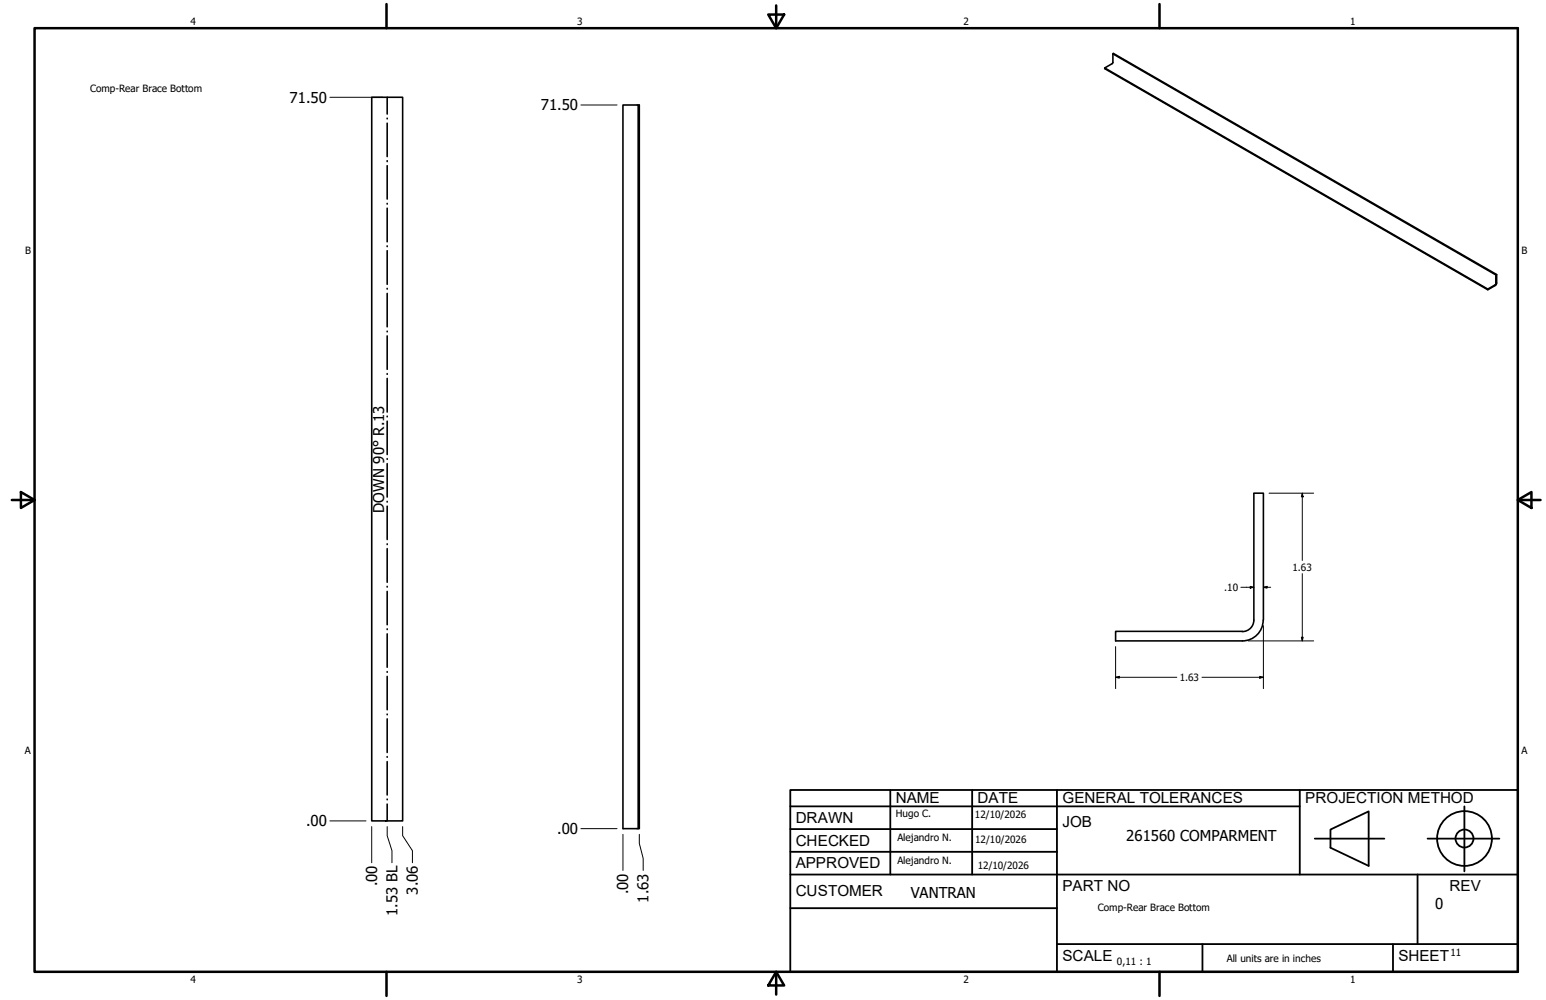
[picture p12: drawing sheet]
<svg xmlns="http://www.w3.org/2000/svg" width="432mm" height="279mm" viewBox="0 0 432 279" stroke-linecap="round" stroke-linejoin="round" font-family="sans-serif">
<!-- layer: GIGA_BendDown -->
<g fill="none" stroke="#000" stroke-width=".44">
<path d="M108.1 27.2v4.7M108.1 33v.2M108.1 34.4v9.4M108.1 44.9v.2M108.1 46.3v9.3M108.1 56.8v.2M108.1 58.2v9.4M108.1 68.7v.2M108.1 70v9.4M108.1 80.6v.2M108.1 82v9.3M108.1 92.5v.2"/>
<path d="M108.1 93.9v9.3M108.1 104.4v.2M108.1 105.7v9.4M108.1 116.3v.2M108.1 117.7v9.3M108.1 128.1v.2M108.1 129.5v9.4M108.1 140.1v.2M108.1 141.4v9.3M108.1 152v.1M108.1 153.3v9.4M108.1 163.8v.2"/>
<path d="M108.1 165.2v9.4M108.1 175.7v.2M108.1 177.1v9.3M108.1 187.6v.2M108.1 189v9.3M108.1 199.5v.2M108.1 200.9v9.3M108.1 211.4v.2M108.1 212.8v9.3M108.1 223.3v.2M108.1 224.7v4.7"/>
</g>
<!-- layer: Visible (ANSI) -->
<path d="M308.5 19v.2l107 61.8 2.4-1.5 .1-2.8-.2 .1v2.6l-2.3 1.4M310.8 15l107 61.8M103.8 27.2h8.7v202.2h-8.7zM178.2 29.3v202.2h.4v-202.2h-4.6v202.2h4.2M418 76.7l-107-61.8-.2 .1v2.7l-2.3 1.3 107 61.8v.2M347 176.4h-35.4v2.7h35.4M352.8 173.3a5.8 5.8 0 0 1-5.8 5.8M352.9 173.2v-35.4h-2.7v35.5a3.2 3.2 0 0 1-3.2 3.2" fill="none" stroke="#000" stroke-width=".44"/>
<!-- layer: Borde (ANSI) -->
<g fill="none" stroke="#000" stroke-width=".7">
<path d="M9.7 7.9h414.2v263.6h-414.2zM107.9 1.1v6.8M214.6 4.1h4.4l-2.2 3.8zM216.8 1.5v6.4M323.8 1.1v6.8M3.3 139.7h6.4M5.8 137.5l3.9 2.2-3.9 2.2zM423.9 139.7l3.8-2.2v4.4zM423.9 139.7h6.4M107.9 271.5v6.8M216.8 271.5l2.2 3.8h-4.4zM216.8 271.5v6.4"/>
<path d="M323.8 271.5v6.8"/>
</g>
<!-- layer: Title (ANSI)-1 -->
<g fill="none" stroke="#000" stroke-width=".51">
<path d="M220.7 220.7h203.2v50.8h-203.2zM220.7 225.3h142.3M220.7 231.6h74.5M220.7 238h74.5M248.7 220.7v23.6M271.5 220.7v23.6M295.2 220.7v50.8M363 220.7v23.6M367.2 234.3h19.5M371.6 231.8l10.7-5.1v15.2l-10.7-5zM398.7 234.3h20.1M409 225.3v18.2"/>
<path d="M220.7 244.3h203.2M220.7 253.7h74.5M395.9 244.3v19.5M295.2 263.8h128.7M335.9 263.8v7.7M389.1 263.8v7.7"/>
<circle cx="409" cy="234.3" r="7.7"/>
<circle cx="409" cy="234.3" r="2.51"/>
</g>
<!-- layer: Cota (ANSI) -->
<g fill="none" stroke="#000" stroke-width=".28">
<path d="M92.1 27.2h14.8M162.2 29.3h10.1M354.5 137.8h12.4M363.7 137.8l.3 1h-.5zM363.7 137.8v18.8M346.6 164.1h3.6M348.6 179.1h18.3M349.2 163.8l1 .3-1 .2zM352.9 164.1l1-.3v.5zM352.9 174.8v17.6M352.9 164.1h2M363.5 178.1h.5l-.3 1z"/>
<path d="M363.7 160.3v18.8M311.6 189.2l1-.2v.5zM311.6 189.2h17.1M311.6 180.7v11.7M335.7 189.2h17.2M351.9 189l1 .2-1 .3zM92.1 229.4h10.1M103.8 230.9v10.1M108.1 230.9v2.6l1.4 4.2v3.3M112.5 230.9v2.6l2.7 4.2v3.3M162.2 231.5h10.1M174 233.1v10.1"/>
<path d="M178.6 233.1v2.5l1 4.2v3.4"/>
</g>
<path d="M363.7 137.8l.3 1h-.5zM349.2 163.8l1 .3-1 .2zM352.9 164.1l1-.3v.5zM363.5 178.1h.5l-.3 1zM311.6 189.2l1-.2v.5zM351.9 189l1 .2-1 .3z" fill="#000"/>
<g font-size="4.3">
<text x="250.2" y="224.2">NAME</text>
<text x="273" y="224.2">DATE</text>
<text x="296.7" y="224.3">GENERAL TOLERANCES</text>
<text x="364.6" y="224.3">PROJECTION METHOD</text>
<text x="222.2" y="229.9">DRAWN</text>
<text x="296.7" y="230.9">JOB</text>
<text x="222.2" y="236.3">CHECKED</text>
<text x="222.2" y="242.6">APPROVED</text>
<text x="222.2" y="250.3">CUSTOMER</text>
<text x="296.7" y="249">PART NO</text>
<text x="404.8" y="248.9">REV</text>
<text x="296.7" y="268.4">SCALE</text>
<text x="390.6" y="268.4">SHEET</text>
</g>
<g font-size="4.2">
<text x="80.9" y="28.7">71.50</text>
<text x="151.1" y="30.9">71.50</text>
<text x="107.3" y="143.3" transform="rotate(-90 107.3 143.3)">DOWN 90° R.13</text>
<text x="85.5" y="230.9">.00</text>
<text x="155.6" y="233">.00</text>
<text x="314.6" y="235">261560 COMPARMENT</text>
<text x="105.3" y="247.6" transform="rotate(-90 105.3 247.6)">.00</text>
<text x="116.7" y="249.9" transform="rotate(-90 116.7 249.9)">3.06</text>
<text x="175.5" y="249.9" transform="rotate(-90 175.5 249.9)">.00</text>
<text x="254.4" y="250.8">VANTRAN</text>
<text x="111" y="255.8" transform="rotate(-90 111 255.8)">1.53 BL</text>
<text x="181.2" y="252.2" transform="rotate(-90 181.2 252.2)">1.63</text>
<text x="400.9" y="254">0</text>
</g>
<g font-size="2.8">
<text x="53.2" y="6.9">4</text>
<text x="161.2" y="6.9">3</text>
<text x="269.1" y="6.9">2</text>
<text x="377.1" y="6.9">1</text>
<text x="25.1" y="25.7">Comp-Rear Brace Bottom</text>
<text x="7" y="70.9">B</text>
<text x="424.9" y="70.9">B</text>
<text x="361" y="159.4">1.63</text>
<text x="341.9" y="165.1">.10</text>
<text x="329.5" y="190.2">1.63</text>
<text x="6.9" y="210.6">A</text>
<text x="424.9" y="210.6">A</text>
<text x="250.2" y="228.3">Hugo C.</text>
<text x="272.3" y="228.4">12/10/2026</text>
<text x="250.6" y="234.9">Alejandro N.</text>
<text x="272.4" y="235.6">12/10/2026</text>
<text x="250.6" y="241.5">Alejandro N.</text>
<text x="273.1" y="242.8">12/10/2026</text>
<text x="306.6" y="254.4">Comp-Rear Brace Bottom</text>
<text x="312" y="269.7">0,11 : 1</text>
<text x="342.6" y="268.7">All units are in inches</text>
<text x="405.1" y="267.1">11</text>
<text x="53.2" y="274.6">4</text>
<text x="161.2" y="274.6">3</text>
<text x="269.1" y="274.6">2</text>
<text x="377.1" y="274.6">1</text>
</g>
</svg>
